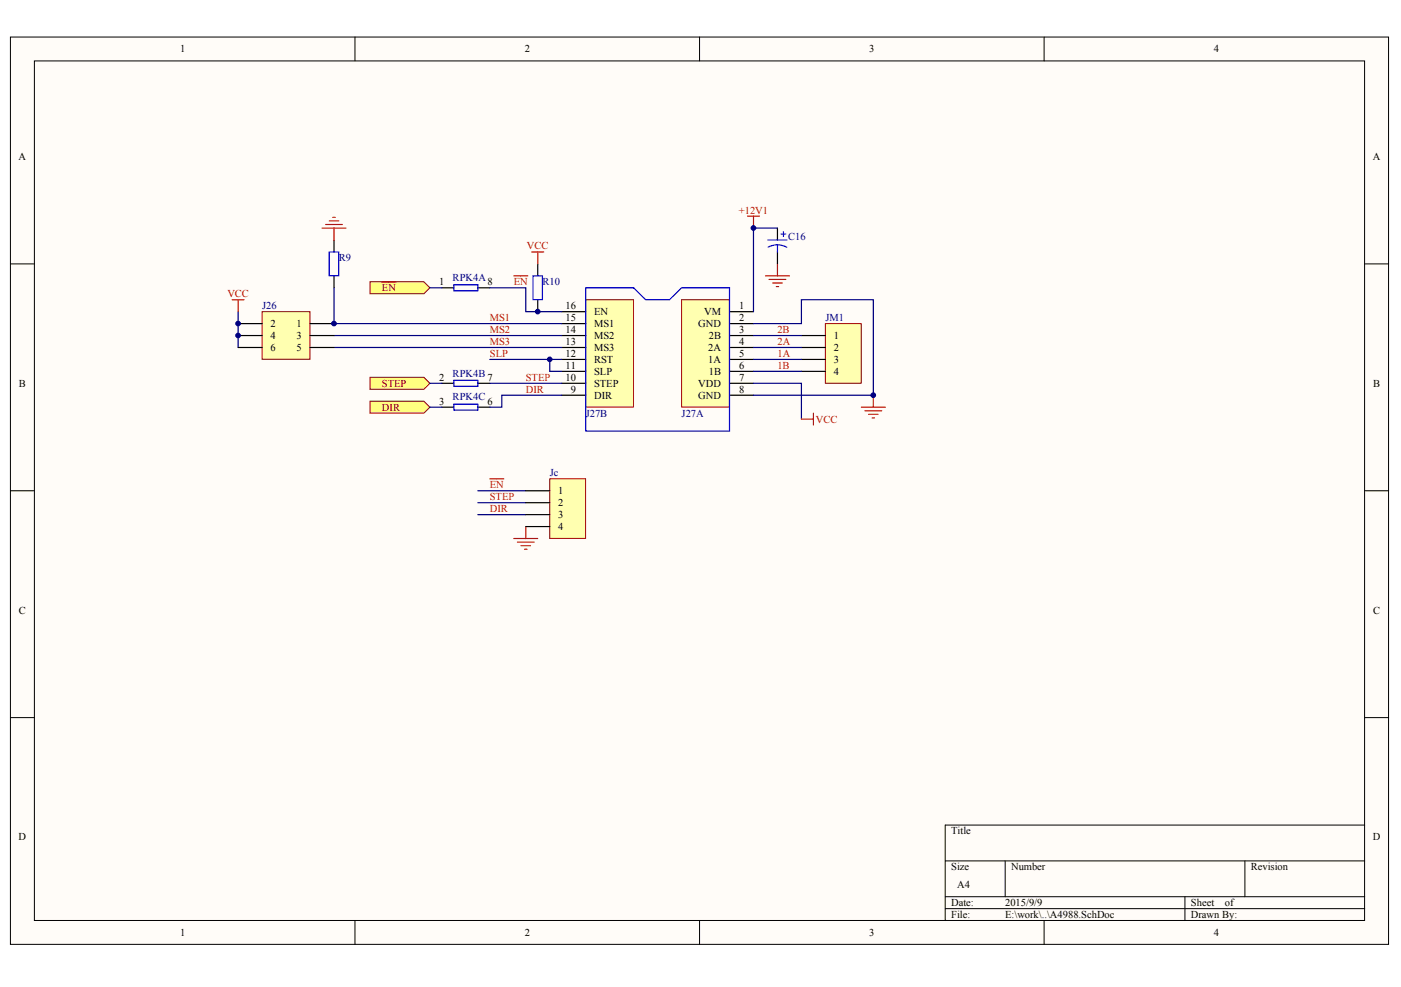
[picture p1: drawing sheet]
<svg xmlns="http://www.w3.org/2000/svg" width="287mm" height="202mm" viewBox="0 0 287 202" stroke-linecap="round" stroke-linejoin="round" font-family="sans-serif">
<g fill="#fffcf8" stroke="#000" stroke-width=".2">
<path d="M2.1 7.6h282.2v185.8h-282.2z"/>
<path d="M7 12.5h272.4v176h-272.4z"/>
</g>
<g fill="none" stroke="#000" stroke-width=".2">
<path d="M72.7 7.6v4.9M143.2 7.6v4.9M213.7 7.6v4.9M2.1 54h4.9M279.4 54h4.9M2.1 100.5h4.9M279.4 100.5h4.9M2.1 147h4.9M279.4 147h4.9M193.5 176.3h85.9M205.8 176.3v7.4M254.8 176.3v7.4"/>
<path d="M279.4 169h-85.9v19.5M72.7 188.5v4.9M143.2 188.5v4.9M193.5 183.7h85.9M193.5 186.1h85.9M213.7 188.5v4.9M242.6 183.7v4.8"/>
</g>
<path d="M68.4 49.2v2.4M68.4 56.5v2.4" fill="none" stroke="#000" stroke-width=".25"/>
<path d="M67.4 51.6h1.9v4.9h-1.9z" fill="none" stroke="#00f" stroke-width=".25"/>
<path d="M169 66.3h7.3v12.2h-7.3z" fill="#ffffb0" stroke="#800000" stroke-width=".2"/>
<path d="M164.1 68.7h4.9M164.1 71.2h4.9M164.1 73.6h4.9M164.1 76.1h4.9" fill="none" stroke="#000" stroke-width=".25"/>
<path d="M75.7 57.7h11.1l1.2 1.2-1.2 1.3h-11.1z" fill-rule="evenodd" fill="#ffff80" stroke="#800000" stroke-width=".2"/>
<path d="M78.2 57.7h2.9" fill="none" stroke="#800000" stroke-width=".25"/>
<g fill="#ffff80" stroke="#800000" stroke-width=".2">
<path d="M75.7 82.2h11.1l1.2 1.2-1.2 1.2h-11.1z" fill-rule="evenodd"/>
<path d="M75.7 77.3h11.1l1.2 1.2-1.2 1.2h-11.1z" fill-rule="evenodd"/>
</g>
<path d="M119.9 61.4h9.8v22h-9.8z" fill="#ffffb0" stroke="#800000" stroke-width=".2"/>
<path d="M115 78.5h4.9M115 76.1h4.9M115 73.6h4.9M115 71.2h4.9M115 68.7h4.9M115 66.3h4.9M115 63.8h4.9M115 80.9h4.9" fill="none" stroke="#000" stroke-width=".25"/>
<path d="M139.5 61.4h9.8v22h-9.8z" fill="#ffffb0" stroke="#800000" stroke-width=".2"/>
<path d="M110.1 54v2.5M159.2 46.7v2.5M159.2 51.6v2.4M110.1 61.4v2.4M149.3 63.8h5M149.3 66.3h5M149.3 68.7h5M149.3 71.2h5M149.3 73.6h5M149.3 76.1h5M149.3 78.5h5M149.3 80.9h5" fill="none" stroke="#000" stroke-width=".25"/>
<g fill="none" stroke="#000080" stroke-width=".25">
<path d="M68.4 58.9v7.4h46.6M159.2 46.7h-4.9v17.1M48.8 63.8v7.4M68.4 68.7h46.6M68.4 71.2h46.6M100.3 73.6h12.2M115 73.6h-2.5v2.5h2.5M154.3 66.3h9.8v-4.9h14.7v19.5h-24.5M154.3 78.5h9.8v7.3M154.3 68.7h9.8M154.3 71.2h9.8M154.3 73.6h9.8"/>
<path d="M154.3 76.1h9.8M97.8 100.5h9.8M97.8 103h9.8M97.8 105.4h9.8"/>
</g>
<g fill="none" stroke="#f00" stroke-width=".25">
<path d="M65.9 46.7h4.9M66.7 46h3.4M67.4 45.2h2M68.1 44.5h.5M68.4 46.7v2.5M105.2 56.5h2.9M108.9 51.6h2.4M110.1 51.6v2.4M153 44.3h2.5M154.3 44.3v2.4M156.7 56.5h4.9M157.4 57.2h3.5"/>
<path d="M158.2 58h1.9M158.9 58.7h.5M159.2 54v2.5M47.5 61.4h2.5M48.8 61.4v2.4M100.3 98.1h2.8M164.1 85.8h2.4M166.5 84.6v2.5M176.3 83.4h4.9M177.1 84.1h3.4M177.8 84.9h2M178.5 85.6h.5"/>
<path d="M178.8 80.9v2.5M105.2 110.3h4.9M105.9 111h3.5M106.7 111.8h1.9M107.4 112.5h.5M107.6 107.8v2.5"/>
</g>
<path d="M109.1 56.5h1.9v4.9h-1.9zM119.9 58.9h9.8l2.5 2.5h4.9l2.4-2.5h9.8v29.4h-29.4zM157.2 49.2h3.9M159.2 50.1l.7 .1 1.2 .4M159.2 50.1l-.8 .1-1.2 .4M159.2 50.1v1.5M159.9 47.9h1M160.4 47.4v1" fill="none" stroke="#00f" stroke-width=".25"/>
<path d="M53.7 63.8h9.7v9.8h-9.7z" fill="#ffffb0" stroke="#800000" stroke-width=".2"/>
<path d="M48.8 66.3h4.9M48.8 68.7h4.9M48.8 71.2h4.9M63.5 66.3h4.9M63.5 68.7h4.9M63.5 71.2h4.9" fill="none" stroke="#000" stroke-width=".25"/>
<path d="M112.5 98.1h7.4v12.2h-7.4z" fill="#ffffb0" stroke="#800000" stroke-width=".2"/>
<path d="M90.5 58.9h2.4M97.8 58.9h2.5M90.5 78.5h2.4M97.8 78.5h2.5M90.5 83.4h2.4M97.8 83.4h2.5M107.6 100.5h4.9M107.6 103h4.9M107.6 105.4h4.9M107.6 107.8h4.9" fill="none" stroke="#000" stroke-width=".25"/>
<path d="M92.9 58.3h4.9v1.3h-4.9zM92.9 77.9h4.9v1.2h-4.9zM92.9 82.8h4.9v1.2h-4.9z" fill="none" stroke="#00f" stroke-width=".25"/>
<path d="M88 58.9h2.5M100.3 58.9h7.3v4.9h7.4M88 78.5h2.5M100.3 78.5h14.7M88 83.4h2.5M115 80.9h-12.3v2.5h-2.4" fill="none" stroke="#000080" stroke-width=".25"/>
<g fill="#000080" stroke="#000080" stroke-width=".2">
<circle cx="48.7" cy="68.7" r=".48"/>
<circle cx="48.7" cy="66.3" r=".48"/>
<circle cx="68.4" cy="66.3" r=".48"/>
<circle cx="110.1" cy="63.8" r=".48"/>
<circle cx="112.5" cy="73.6" r=".48"/>
<circle cx="154.2" cy="46.7" r=".48"/>
<circle cx="178.8" cy="80.9" r=".48"/>
</g>
<g font-size="2.2">
<text x="36.9" y="10.7">1</text>
<text x="107.4" y="10.7">2</text>
<text x="178" y="10.7">3</text>
<text x="248.5" y="10.7">4</text>
<text x="3.8" y="32.7">A</text>
<text x="281" y="32.7">A</text>
<text x="89.9" y="58.4">1</text>
<text x="99.8" y="58.4">8</text>
<text x="115.8" y="65.7">15</text>
<text x="115.8" y="63.3">16</text>
<text x="121.6" y="64.5">EN</text>
<text x="144.1" y="64.5">VM</text>
<text x="151.3" y="63.3">1</text>
<text x="151.3" y="65.7">2</text>
<text x="55.4" y="67">2</text>
<text x="55.4" y="69.4">4</text>
<text x="55.4" y="71.9">6</text>
<text x="60.7" y="67">1</text>
<text x="60.7" y="69.4">3</text>
<text x="60.7" y="71.9">5</text>
<text x="115.8" y="70.6">13</text>
<text x="115.8" y="68.2">14</text>
<text x="121.6" y="71.9">MS3</text>
<text x="121.6" y="69.4">MS2</text>
<text x="121.6" y="67">MS1</text>
<text x="142.9" y="67">GND</text>
<text x="145" y="71.9">2A</text>
<text x="145.1" y="69.4">2B</text>
<text x="151.3" y="68.2">3</text>
<text x="151.3" y="70.6">4</text>
<text x="170.7" y="69.4">1</text>
<text x="170.7" y="71.9">2</text>
<text x="89.9" y="78">2</text>
<text x="99.8" y="78">7</text>
<text x="115.8" y="78">10</text>
<text x="115.8" y="75.5">11</text>
<text x="115.8" y="73.1">12</text>
<text x="121.6" y="76.8">SLP</text>
<text x="121.6" y="74.3">RST</text>
<text x="145" y="74.3">1A</text>
<text x="145.1" y="76.8">1B</text>
<text x="151.3" y="73.1">5</text>
<text x="151.3" y="75.5">6</text>
<text x="151.3" y="78">7</text>
<text x="170.7" y="74.3">3</text>
<text x="170.7" y="76.8">4</text>
<text x="3.9" y="79.2">B</text>
<text x="89.9" y="82.9">3</text>
<text x="99.8" y="82.9">6</text>
<text x="116.9" y="80.4">9</text>
<text x="121.6" y="81.6">DIR</text>
<text x="121.6" y="79.2">STEP</text>
<text x="142.9" y="79.2">VDD</text>
<text x="142.9" y="81.6">GND</text>
<text x="151.3" y="80.4">8</text>
<text x="281.1" y="79.2">B</text>
<text x="114.3" y="101.2">1</text>
<text x="114.3" y="103.7">2</text>
<text x="114.3" y="106.1">3</text>
<text x="114.3" y="108.5">4</text>
<text x="3.9" y="125.7">C</text>
<text x="281.1" y="125.7">C</text>
<text x="3.8" y="172.1">D</text>
<text x="194.7" y="170.9">Title</text>
<text x="281" y="172.1">D</text>
<text x="194.7" y="178.2">Size</text>
<text x="207" y="178.2">Number</text>
<text x="256.1" y="178.2">Revision</text>
<text x="194.7" y="185.6">Date:</text>
<text x="196" y="181.9">A4</text>
<text x="205.8" y="185.6">2015/9/9</text>
<text x="243.8" y="185.6">Sheet</text>
<text x="250.7" y="185.6">of</text>
<text x="36.9" y="191.7">1</text>
<text x="107.4" y="191.7">2</text>
<text x="178" y="191.7">3</text>
<text x="194.7" y="188">File:</text>
<text x="205.8" y="188">E:\work\..\A4988.SchDoc</text>
<text x="243.8" y="188">Drawn By:</text>
<text x="248.5" y="191.7">4</text>
</g>
<g font-size="2.2" fill="#f00">
<text x="151.3" y="43.7">+12V1</text>
<text x="107.9" y="51.1">VCC</text>
<text x="105.2" y="58.4">EN</text>
<text x="46.5" y="60.9">VCC</text>
<text x="100.3" y="65.7">MS1</text>
<text x="100.3" y="68.2">MS2</text>
<text x="100.3" y="70.6">MS3</text>
<text x="159.2" y="70.6">2A</text>
<text x="159.2" y="68.2">2B</text>
<text x="100.3" y="73.1">SLP</text>
<text x="107.6" y="78">STEP</text>
<text x="159.2" y="73.1">1A</text>
<text x="159.2" y="75.5">1B</text>
<text x="107.6" y="80.4">DIR</text>
<text x="167" y="86.5">VCC</text>
<text x="100.3" y="100">EN</text>
<text x="100.3" y="102.4">STEP</text>
<text x="100.3" y="104.9">DIR</text>
</g>
<g font-size="2.2" fill="#000080">
<text x="69.4" y="53.5">R9</text>
<text x="161.4" y="49.1">C16</text>
<text x="92.7" y="57.6">RPK4A</text>
<text x="111.1" y="58.4">R10</text>
<text x="53.7" y="63.3">J26</text>
<text x="169" y="65.7">JM1</text>
<text x="92.7" y="77.1">RPK4B</text>
<text x="92.7" y="82">RPK4C</text>
<text x="119.9" y="85.3">J27B</text>
<text x="139.5" y="85.3">J27A</text>
<text x="112.5" y="97.5">Jc</text>
</g>
<g font-size="2.2" fill="#800000">
<text x="78.2" y="59.6">EN</text>
<text x="78.2" y="79.2">STEP</text>
<text x="78.2" y="84.1">DIR</text>
</g>
</svg>
